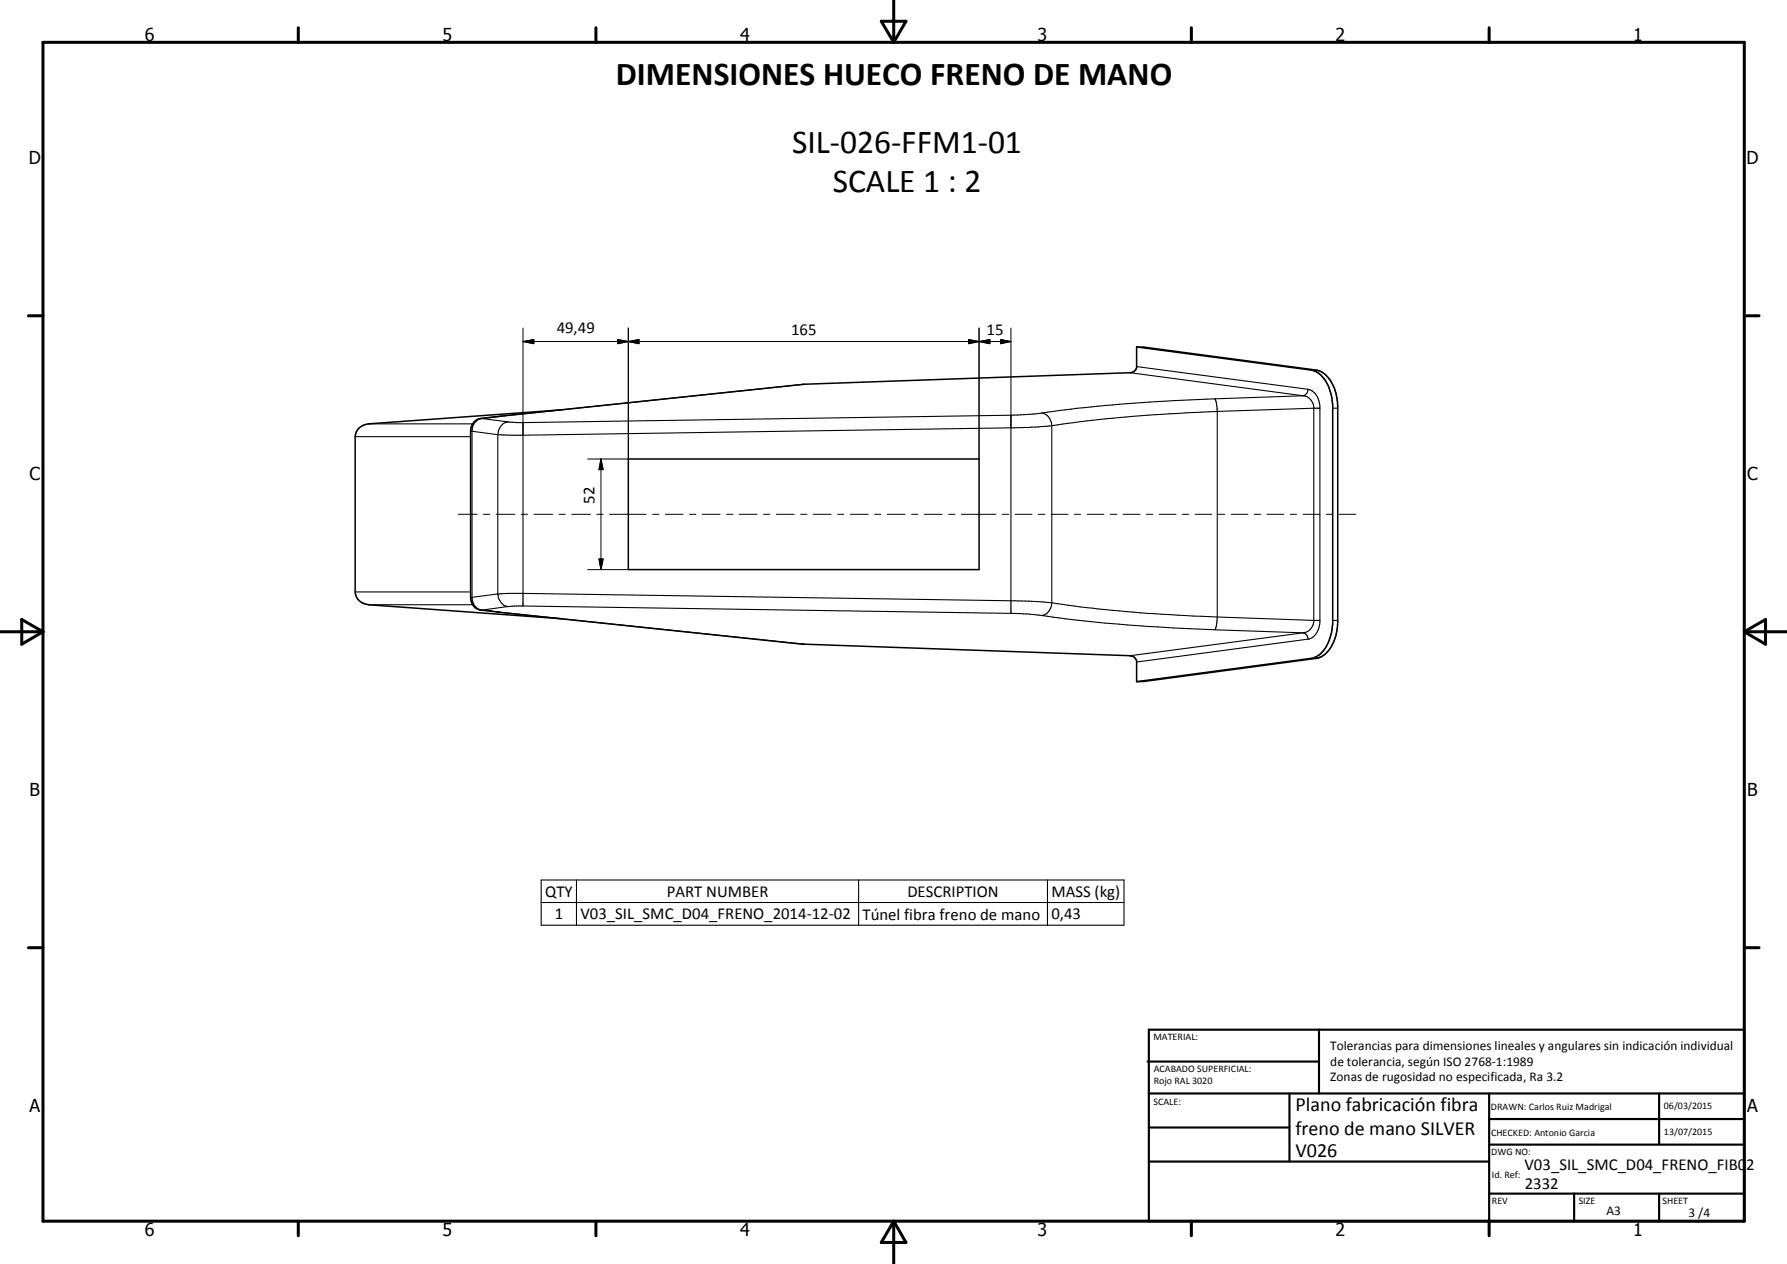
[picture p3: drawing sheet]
<svg xmlns="http://www.w3.org/2000/svg" width="420mm" height="297mm" viewBox="0 0 420 297" stroke-linecap="round" stroke-linejoin="round" font-family="sans-serif">
<path d="M132.2 96.3l-45.6 3.3a3.3 3.3 0 0 0-3.1 3v36.5a3.3 3.3 0 0 0 3.1 3l45.6 3.3M267.2 81.5v4.9l-.6 .9-.9 .3-76.6 2.7-76 8a2.95 2.95 0 0 0-2.5 3l.1 39.3a2.83 2.83 0 0 0 2.4 2.8l75.6 8 77.3 2.8a1.37 1.37 0 0 1 1.2 1.1v4.9M267.2 81.5l1.7 .1 40.5 5.4a6.2 6.2 0 0 1 4.4 4.6l.6 2 .1 1.9v50.8a9.7 9.7 0 0 1-3.1 7.5l-.6 .5-1.2 .4-40.7 5.4-1.7 .1M267.2 81.5l41 5.5a6.6 6.6 0 0 1 4.7 5.4l.4 2.6v51.7a11.8 11.8 0 0 1-1.8 5.7l-1.3 1.4-.6 .5-1.2 .4-41.2 5.5M147.7 107.9h82.5v26h-82.5z" fill="none" stroke="#000" stroke-width=".35"/>
<g fill="none" stroke="#000" stroke-width=".25">
<path d="M86.6 99.6h24.6M113.1 98.3h.1M113.2 98.3a2.81 2.81 0 0 0-2.2 3M113.2 98.3l6.2 .8M115.2 98.1h.1M115.3 98.1l-2.1 .2M117.5 97.8h.1M117.6 97.8l-2.3 .3M119.4 99.1l3.5 .2M119.4 99.1a3 3 0 0 0-2.4 3.1M122.9 99.3v43.1M189.1 90.3l-71.5 7.5"/>
<path d="M237.7 97.6l-114.8 1.7M237.7 97.6v46.5M244.9 97.1l-7.2 .5M244.9 97.1a2.9 2.9 0 0 1 2.4 2.9M265.7 87.6l40.7 5.4M267.2 86.1l40.3 5.4M285.7 93.7l.3 1.2 .2 1.8M285.7 93.7a410.6 410.6 0 0 0-29.1 1.9l-11.7 1.5M286.2 96.7l-7.4 .3a330.3 330.3 0 0 0-31.5 3M286.2 96.7v48.3M306.4 93a2.86 2.86 0 0 1 2.5 2.5v50.7a2.86 2.86 0 0 1-2.5 2.5M306.4 93l-20.7 .7"/>
<path d="M307.5 91.5a1.63 1.63 0 0 1-1.1 1.5M307.5 91.5a3.9 3.9 0 0 1 2.8 3.9v50.9a3.9 3.9 0 0 1-2.8 3.9M308.2 87h1.2M310.3 95.9l-24.1 .8M313.3 95.9h1.2M83.5 102.6h27.1M110.6 101.3h.4M111 101.3v39.1M111 101.3l6 .9M117 102.2v37.4M247.3 100l-8.7 .5-115.6 1.8-6-.1M247.3 100v41.6"/>
<path d="M83.5 139.1h27.1M117 139.6l-6 .8M117 139.6a3 3 0 0 0 2.4 2.9M117 139.6l6-.2 115.6 1.8 8.7 .4M86.6 142.1h24.6M110.6 140.4h.4M111 140.4a3.1 3.1 0 0 0 2.2 3M113.1 143.4h.1M113.2 143.4l2.1 .2M115.2 143.6h.1M115.3 143.6l2.3 .3M117.5 143.9h.1"/>
<path d="M117.6 143.9l71.5 7.5M119.4 142.5l-6.2 .9M122.9 142.4l114.8 1.7M122.9 142.4l-3.5 .1M237.7 144.1l4.3 .2 2.9 .4M244.9 144.7a326.9 326.9 0 0 0 31.1 2.9l9.7 .4M247.3 141.6a340.1 340.1 0 0 0 38.9 3.4M247.3 141.6a3 3 0 0 1-2.4 3.1M285.7 148l20.7 .7M286.2 145l24.1 .8M286.2 145l-.2 1.9-.3 1.1M306.4 148.7l.4 .1a1.64 1.64 0 0 1 .7 1.4"/>
<path d="M306.4 148.7l-40.7 5.4M307.5 150.2l-40.3 5.4M308.2 154.7h1.2M313.3 145.8h1.2M127.2 206.8h137.1v10.6h-137.1zM127.2 212.1h137.1M135.5 206.8v10.6M201.9 206.8v10.6M246.3 206.8v10.6"/>
</g>
<g fill="none" stroke="#000" stroke-width=".71">
<path d="M10.1 9.9h400v277.1h-400zM70.1 6.5v3.4M140.1 6.5v3.4M207.2 5h5.8l-2.9 4.9zM210.1 0v9.9M280.1 6.5v3.4M350.1 6.5v3.4M6.7 74.2h3.4M410.1 74.2h3.5M.1 148.5h10M5.1 145.6l5 2.9-5 2.9zM410.1 148.5h10"/>
<path d="M410.1 148.5l5-2.9v5.8zM6.7 222.7h3.4M410.1 222.7h3.5M70.1 287v3.4M140.1 287v3.4M210.1 287v10M210.1 287l2.9 5h-5.8zM280.1 287v3.4M350.1 287v3.4"/>
</g>
<g fill="none" stroke="#000" stroke-width=".51">
<path d="M269.8 249.5h40.3M270.1 242h140v45h-140zM270.1 257h140M303.2 257v16M310.1 242v15M350.1 257v30M390.1 257v12M270.1 265h33.1M270.1 273h80M350.1 269h60M350.1 263h60M350.1 280.5h60"/>
<path d="M370.1 280.5v6.5M390.1 280.5v6.5"/>
</g>
<g fill="none" stroke="#000" stroke-width=".24">
<path d="M123 77.1v25.2M145.2 79.8l2.5 .5-2.5 .5zM147.7 77.1v30.8h-9.5M227.7 79.8l2.5 .5-2.5 .5zM230.2 77.1v30.8M235.2 79.8l2.5 .5-2.5 .5zM237.7 77.1v23.4M123 80.3l2.5-.5v1zM123 80.3h114.7M147.7 80.3l2.5-.5v1zM230.2 80.3l2.5-.5v1zM141.3 107.9l.5 2.5h-1z"/>
<path d="M141.3 107.9v26M107.8 120.9h4.4M113.7 120.9h1.4M116.7 120.9h4.4M122.5 120.9h1.5M125.5 120.9h4.5M131.4 120.9h1.5M134.4 120.9h4.4M138.2 133.9h9.5M140.3 120.9h1.5M140.8 131.4h1l-.5 2.5zM143.3 120.9h8.6"/>
<path d="M153.4 120.9h1.5M156.4 120.9h4.2M162.1 120.9h1.5M165.1 120.9h4.2M170.8 120.9h1.5M173.8 120.9h4.2M179.5 120.9h1.5M182.5 120.9h4.2M188.2 120.9h1.5M191.2 120.9h4.2M196.9 120.9h1.5M199.9 120.9h4.2"/>
<path d="M205.6 120.9h1.5M208.6 120.9h4.2M214.3 120.9h1.5M217.3 120.9h4.2M223 120.9h1.5M226 120.9h8.2M235.7 120.9h1.5M238.7 120.9h3.9M244.1 120.9h1.5M247.1 120.9h4M252.6 120.9h1.5M255.6 120.9h3.9"/>
<path d="M261.1 120.9h1.5M264.1 120.9h3.9M269.5 120.9h1.5M272.5 120.9h4M278 120.9h1.5M281 120.9h3.9M286.5 120.9h1.4M289.5 120.9h3.9M294.9 120.9h1.5M297.9 120.9h4M303.3 120.9h1.6M306.4 120.9h3.9"/>
<path d="M311.8 120.9h1.5M314.8 120.9h4"/>
</g>
<path d="M123 80.3l2.5-.5v1zM147.7 80.3l2.5-.5v1zM230.2 80.3l2.5-.5v1zM145.2 79.8l2.5 .5-2.5 .5zM227.7 79.8l2.5 .5-2.5 .5zM235.2 79.8l2.5 .5-2.5 .5zM141.3 107.9l.5 2.5h-1zM140.8 131.4h1l-.5 2.5z" fill="#000"/>
<g font-size="7.9">
<text x="144.8" y="19.9">DIMENSIONES HUECO FRENO DE MANO</text>
<text x="186.3" y="36">SIL-026-FFM1-01</text>
<text x="195.8" y="45">SCALE 1 : 2</text>
</g>
<g font-size="4.7">
<text x="304.6" y="261.2">Plano fabricación fibra</text>
<text x="304.6" y="266.6">freno de mano SILVER</text>
<text x="304.6" y="272">V026</text>
</g>
<g font-size="4.2">
<text x="34" y="9.6">6</text>
<text x="104" y="9.6">5</text>
<text x="174" y="9.6">4</text>
<text x="244" y="9.6">3</text>
<text x="314" y="9.6">2</text>
<text x="384" y="9.6">1</text>
<text x="6.8" y="38.7">D</text>
<text x="410.6" y="38.7">D</text>
<text x="7" y="112.9">C</text>
<text x="410.8" y="112.9">C</text>
<text x="7" y="187.1">B</text>
<text x="410.8" y="187.1">B</text>
<text x="7" y="261.4">A</text>
<text x="410.8" y="261.4">A</text>
<text x="34" y="290.4">6</text>
<text x="104" y="290.4">5</text>
<text x="174" y="290.4">4</text>
<text x="244" y="290.4">3</text>
<text x="314" y="290.4">2</text>
<text x="384" y="290.4">1</text>
</g>
<g font-size="3.9">
<text x="130.9" y="78.2">49,49</text>
<text x="186" y="78.7">165</text>
<text x="232" y="78.7">15</text>
<text x="139.8" y="118.4" transform="rotate(-90 139.8 118.4)">52</text>
<text x="128.2" y="210.7">QTY</text>
<text x="156.8" y="210.7">PART NUMBER</text>
<text x="213.3" y="210.7">DESCRIPTION</text>
<text x="247.2" y="210.8">MASS (kg)</text>
<text x="130.4" y="216">1</text>
<text x="136.5" y="216">V03_SIL_SMC_D04_FRENO_2014-12-02</text>
<text x="202.8" y="216.1">Túnel fibra freno de mano</text>
<text x="247.2" y="216">0,43</text>
<text x="358.5" y="275">V03_SIL_SMC_D04_FRENO_FIB02</text>
<text x="358.5" y="279.4">2332</text>
</g>
<g font-size="3.1">
<text x="312.7" y="246.8">Tolerancias para dimensiones lineales y angulares sin indicación individual</text>
<text x="312.7" y="250.4">de tolerancia, según ISO 2768-1:1989</text>
<text x="312.7" y="254">Zonas de rugosidad no especificada, Ra 3.2</text>
<text x="377.7" y="285.6">A3</text>
<text x="397" y="285.9">3 /4</text>
</g>
<g font-size="2.4">
<text x="271.2" y="244.4">MATERIAL:</text>
<text x="271.3" y="252">ACABADO SUPERFICIAL:</text>
<text x="271.3" y="254.6">Rojo RAL 3020</text>
<text x="271.2" y="259.7">SCALE:</text>
<text x="350.6" y="260.8">DRAWN: Carlos Ruiz Madrigal</text>
<text x="391.2" y="260.6">06/03/2015</text>
<text x="350.6" y="267">CHECKED: Antonio Garcia</text>
<text x="391.2" y="266.7">13/07/2015</text>
<text x="350.6" y="271.4">DWG NO:</text>
<text x="350.8" y="276.9">Id. Ref:</text>
<text x="350.8" y="282.8">REV</text>
<text x="371.2" y="282.9">SIZE</text>
<text x="390.9" y="282.9">SHEET</text>
</g>
</svg>
